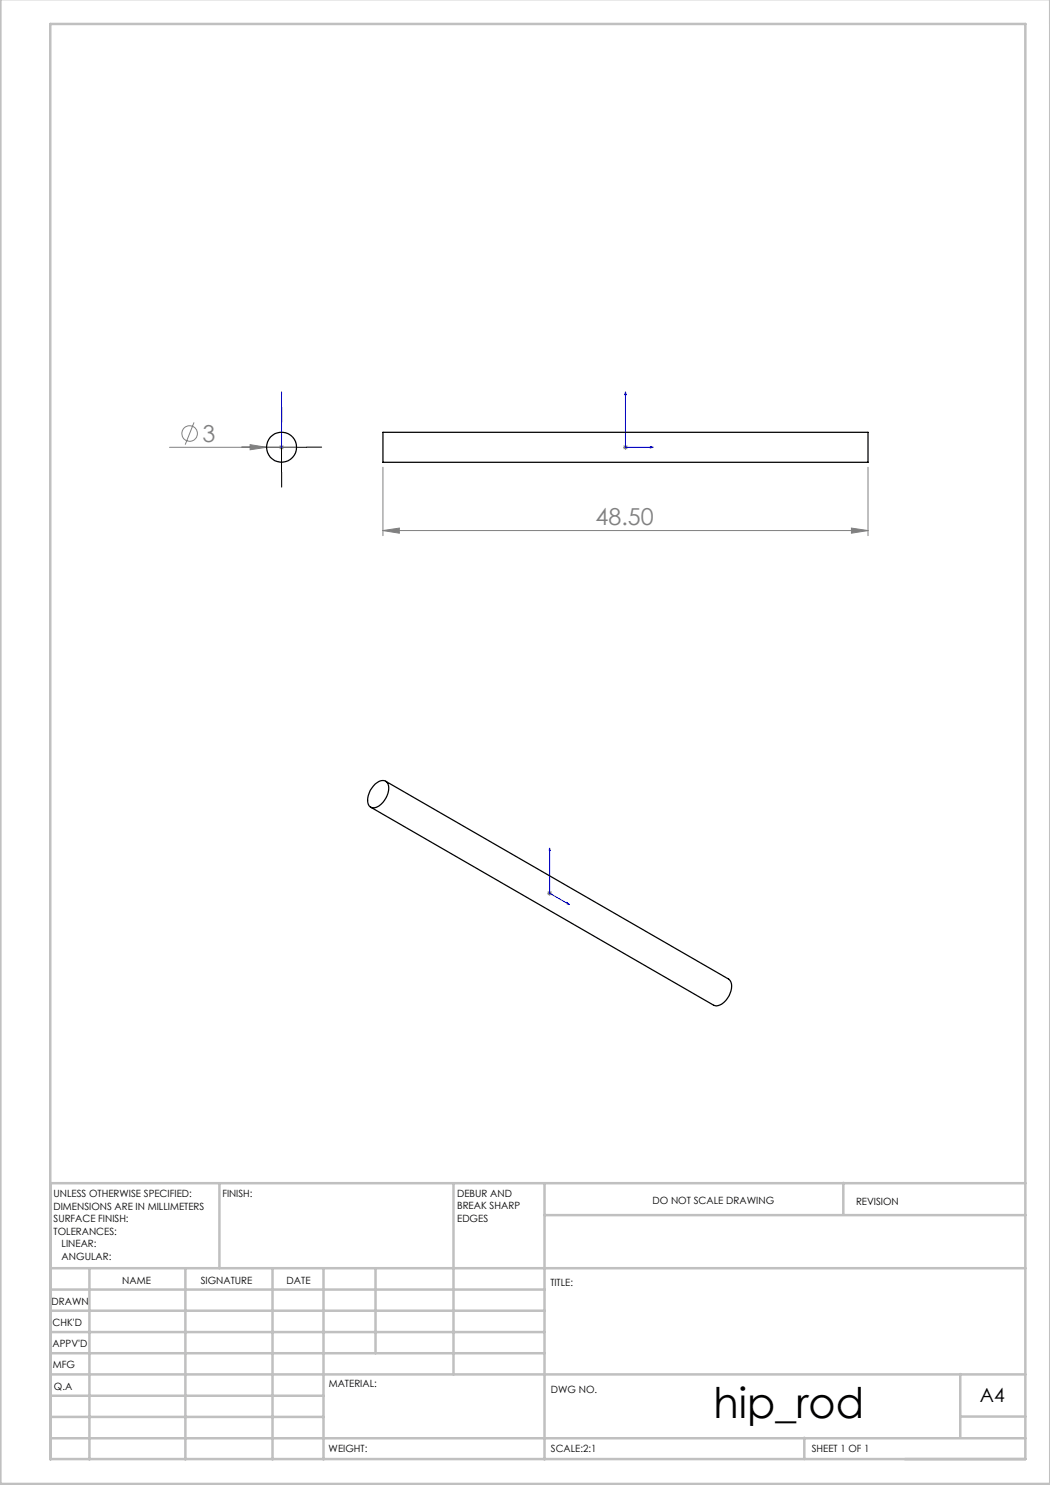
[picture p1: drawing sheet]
<svg xmlns="http://www.w3.org/2000/svg" width="210mm" height="297mm" viewBox="0 0 210 297" stroke-linecap="round" stroke-linejoin="round" font-family="sans-serif">
<g fill="none" stroke="#808080" stroke-width=".2">
<path d="M33.9 89.5h25.4M38.8 84.5l-1.8 4.4M50 88.9l3.3 .6-3.3 .5zM56 89.1l.7 .7M56.3 88.9v1.1M56.7 89.1l-.7 .7M76.6 93.4v13.7M124.6 89.5h1M124.7 89.1l.7 .7M125.1 88.9v1.1M125.4 89.1l-.7 .7M173.6 93.4v13.7"/>
<path d="M76.6 106.1l3.3-.5v1zM76.6 106.1h97M170.3 105.6l3.3 .5-3.3 .5zM109.4 178.6h1M109.6 178.3l.7 .7M109.9 178.1v1M110.3 178.3l-.7 .7"/>
<circle cx="37.9" cy="86.7" r="1.55"/>
</g>
<path d="M56.3 78.4v.5v-.5M56.3 78.4v11.1M125.1 78.4l.1 .5h-.2zM125.1 78.4v11.1h5.5M56.3 89.3v.3zM56.3 89.5h.1M130.1 89.3l.5 .2-.5 .1zM109.9 169.6v9l3.9 2.3M109.9 169.6l.1 .5-.2-.1zM113.5 180.5l.3 .4-.3-.1z" fill="none" stroke="#00f" stroke-width=".2"/>
<path d="M51.3 89.4h-3M56.3 84.4v-3M56.3 94.4v3M61.3 89.4h3" fill="none" stroke="#000" stroke-width=".2" stroke-dasharray="15.2 1.3 1.3 1.3"/>
<path d="M51.3 89.5h10M56.3 84.5v9.9" fill="none" stroke="#000" stroke-width=".2"/>
<g fill="none" stroke="#c0c0c0" stroke-width=".5">
<path d="M.1 -.1v296.9h209.9v-296.9M10.1 4.8h195v287h-195zM43.9 236.6v17M90.7 236.6v38.3M108.9 236.6v55.3M168.7 236.6v6.3M205.1 236.6h-195v55.3M10.1 253.6h195M10.1 257.9h98.8M17.9 253.6v38.3M37.1 253.6v38.3M54.5 253.6v38.3"/>
<path d="M64.7 253.6v38.3M75.1 253.6v17M108.9 243h96.2M10.1 270.6h98.8M10.1 266.4h98.8M10.1 262.1h98.8M10.1 279.1h54.6M10.1 274.9h195M192.1 274.8v12.7M10.1 287.7h195M10.1 283.4h54.6M160.9 287.5v4.3"/>
<path d="M192.1 283.3h13"/>
</g>
<g fill="#00f">
<path d="M56.3 89.3v.3zM56.3 78.4v.5z"/>
<path d="M130.1 89.3l.5 .2-.5 .1zM125.1 78.4l.1 .5h-.2z"/>
<path d="M113.5 180.5l.3 .4-.3-.1zM109.9 169.6l.1 .5-.2-.1z"/>
</g>
<g fill="#808080">
<path d="M50 88.9l3.3 .6-3.3 .5z"/>
<path d="M76.6 106.1l3.3-.5v1zM170.3 105.6l3.3 .5-3.3 .5z"/>
</g>
<g fill="none" stroke="#000" stroke-width=".25">
<path d="M76.6 86.5h97v6h-97zM75 156.8a1.64 1.64 0 0 1 2.4-.3 3.9 3.9 0 0 1-1.6 4.7 1.33 1.33 0 0 1-1.6 .3 1.33 1.33 0 0 1-.7-1.4l.2-1 .3-1zM77.1 156.2l68.6 39.6a2.28 2.28 0 0 1 .3 2.9 3.7 3.7 0 0 1-2.7 2.5l-.6-.2-68.6-39.6"/>
<circle cx="56.3" cy="89.4" r="3"/>
</g>
<text font-size="8.5" x="142.7" y="283.5">hip_rod</text>
<g font-size="4.7" fill="#808080">
<text x="40.5" y="88.4">3</text>
<text x="119.1" y="105.1">48.50</text>
</g>
<text font-size="3.9" x="196" y="280.4">A4</text>
<g font-size="2">
<text x="10.7" y="239.5">UNLESS OTHERWISE SPECIFIED:</text>
<text x="44.5" y="239.5">FINISH:</text>
<text x="91.4" y="239.4">DEBUR AND</text>
<text x="10.7" y="242">DIMENSIONS ARE IN MILLIMETERS</text>
<text x="10.7" y="244.5">SURFACE FINISH:</text>
<text x="91.4" y="241.9">BREAK SHARP</text>
<text x="91.4" y="244.4">EDGES</text>
<text x="130.5" y="240.8">DO NOT SCALE DRAWING</text>
<text x="171.2" y="241">REVISION</text>
<text x="10.7" y="247">TOLERANCES:</text>
<text x="12.3" y="249.5">LINEAR:</text>
<text x="12.3" y="252">ANGULAR:</text>
<text x="24.4" y="256.9">NAME</text>
<text x="40.1" y="256.8">SIGNATURE</text>
<text x="57.3" y="256.8">DATE</text>
<text x="110.1" y="257.1">TITLE:</text>
<text x="10.3" y="260.9">DRAWN</text>
<text x="10.5" y="269.3">APPV'D</text>
<text x="10.5" y="265.2">CHK'D</text>
<text x="10.6" y="273.6">MFG</text>
<text x="10.8" y="278">Q.A</text>
<text x="65.8" y="277.4">MATERIAL:</text>
<text x="110.2" y="278.5">DWG NO.</text>
<text x="65.7" y="290.4">WEIGHT:</text>
<text x="110.2" y="290.5">SCALE:2:1</text>
<text x="162.4" y="290.4">SHEET 1 OF 1</text>
</g>
</svg>
